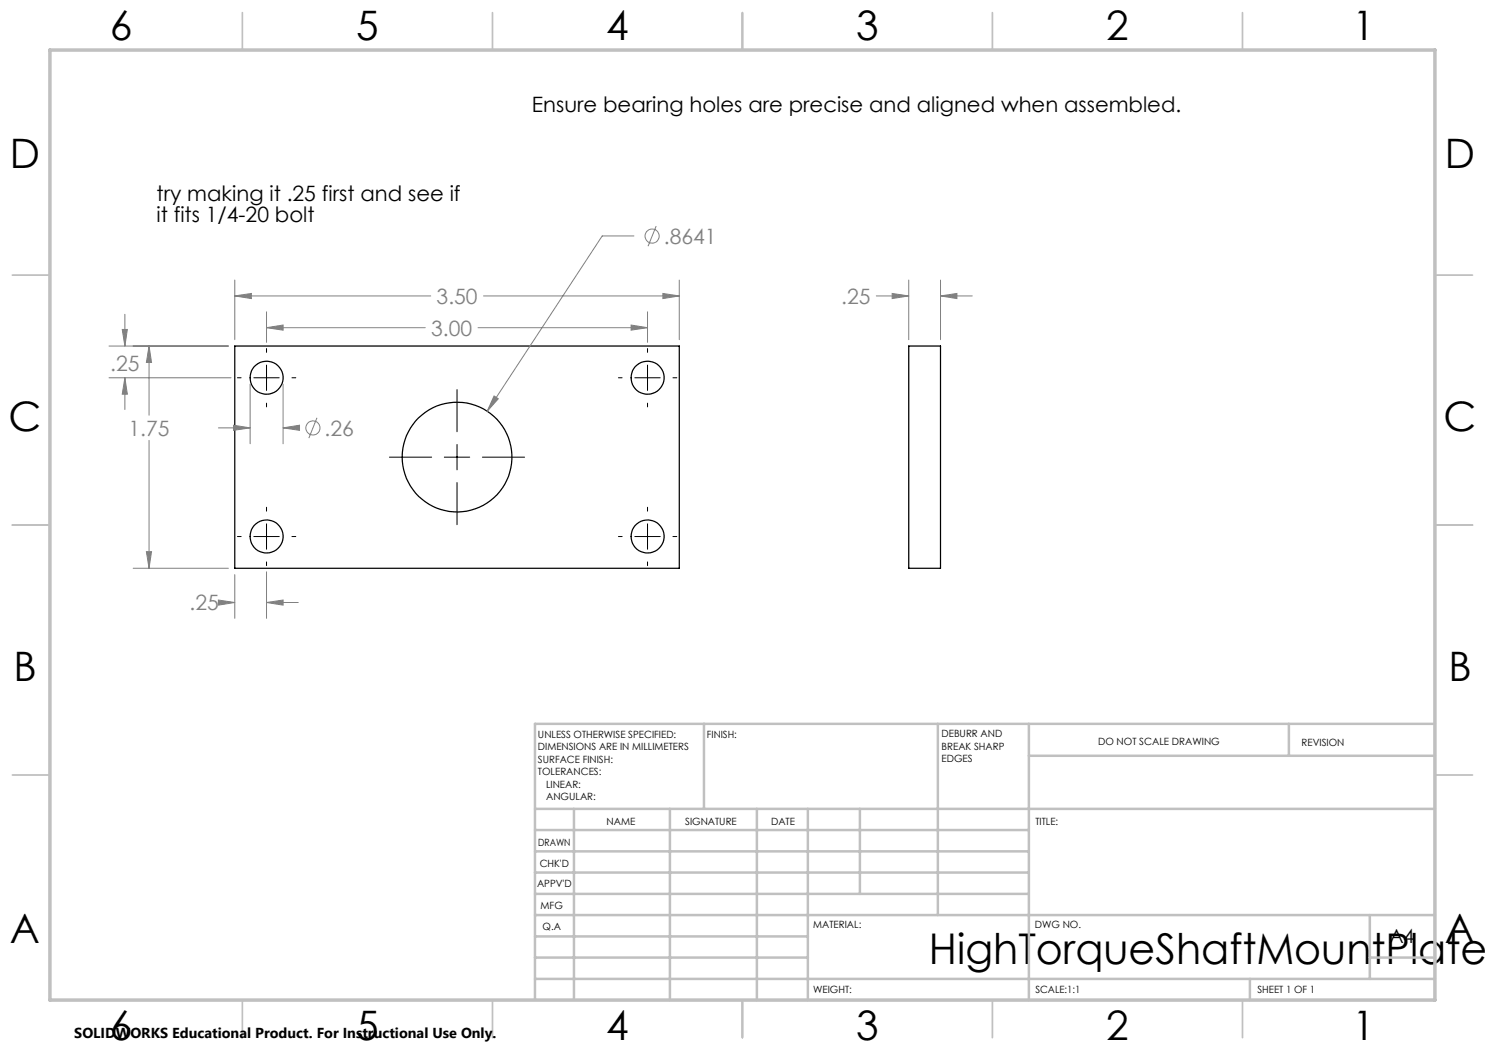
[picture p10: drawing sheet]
<svg xmlns="http://www.w3.org/2000/svg" width="297mm" height="210mm" viewBox="0 0 297 210" stroke-linecap="round" stroke-linejoin="round" font-family="sans-serif">
<g fill="none" stroke="#000" stroke-width=".25">
<path d="M47 69.2h88.9v44.5h-88.9zM181.8 69.2h6.3v44.5h-6.3z"/>
<circle cx="53.3" cy="75.5" r="3.3"/>
<circle cx="129.5" cy="75.5" r="3.3"/>
<circle cx="91.4" cy="91.4" r="11"/>
<circle cx="53.3" cy="107.3" r="3.3"/>
<circle cx="129.5" cy="107.3" r="3.3"/>
</g>
<g fill="none" stroke="#808080" stroke-width=".2">
<path d="M47 59.2l3.3-.5v1zM47 56v11.9M47 59.2h39.1M96.7 59.2h39.2M126.8 47.2h-6.4l-23 35.1M131.2 45.2l-1.6 4M132.6 58.7l3.3 .5-3.3 .5zM135.9 56v11.9M175.3 59.2h6.5M178.4 58.7l3.4 .5-3.4 .5zM181.8 56v11.9M188.1 59.2l3.3-.5v1z"/>
<path d="M188.1 59.2h6.4M188.1 56v11.9M21.8 69.2h23.9M21.8 75.6h24.4M24.4 65.9h1.1l-.5 3.3zM25 75.6l.5 3.2h-1.1zM25 62.9v6.3M25 75.6v6.3M29.8 69.2l.5 3.3h-1zM29.8 69.2v13.8M50 76.8v12M53.3 65.5l3.3-.5v1z"/>
<path d="M53.3 62.4v6.1M53.3 65.5h31.8M56.6 76.8v12M95.6 65.5h33.9M98.8 79.2l.9 .6-2.3 2.5zM126.2 65l3.3 .5-3.3 .5zM129.5 62.4v6.1M29.8 88.1v25.6M43.7 85.6h6.3M46.7 85l3.3 .6-3.3 .5zM56.6 85.6l3.3-.6v1.1zM56.6 85.6h2.3"/>
<path d="M63.4 83.6l-1.6 4M26.6 113.7h19.1M29.3 110.3h1l-.5 3.4zM47 114.9v8.8M53.3 114.4v9.3M43.7 120l3.3 .5-3.3 .5zM44.9 120.5h2.1M53.3 120.5l3.3-.5v1zM53.3 120.5h6.4"/>
<circle cx="130.4" cy="47.2" r="1.42"/>
<circle cx="62.6" cy="85.6" r="1.41"/>
</g>
<g fill="none" stroke="#000" stroke-width=".2">
<path d="M47.5 75.6h.7M50.8 75.6h5M53.3 69.7v.8M53.3 73v5.1M58.4 75.6h.8M91.4 77.9v8.5M123.7 75.6h.7M127 75.6h5M129.5 69.7v.8M129.5 73v5.1M134.6 75.6h.8M53.3 80.6v.8"/>
<path d="M77.9 91.4h8.4M88.9 91.4h5M91.4 88.9v5.1M91.4 96.5v8.4M96.5 91.4h8.4M129.5 80.6v.8M47.5 107.3h.7M50.8 107.3h5M53.3 101.5v.7M53.3 104.8v5M53.3 112.4v.7M58.4 107.3h.8"/>
<path d="M123.7 107.3h.7M127 107.3h5M129.5 101.5v.7M129.5 104.8v5M129.5 112.4v.7M134.6 107.3h.8"/>
</g>
<g fill="none" stroke="#c0c0c0" stroke-width=".35">
<path d="M48.5 2.5v7.5M98.5 2.5v7.5M148.5 2.5v7.5M198.5 2.5v7.5M248.5 2.5v7.5M2.5 55h7.5M287 55h7.5M2.5 105h7.5M287 105h7.5M2.5 155h7.5M287 155h7.5M48.5 200v7.5"/>
<path d="M98.5 200v7.5M148.5 200v7.5M198.5 200v7.5M248.5 200v7.5"/>
</g>
<g fill="none" stroke="#c0c0c0" stroke-width=".5">
<path d="M140.8 144.8v17M187.6 144.8v38.2M205.8 144.8v55.2M205.8 151.2h81.2M257.8 144.8v6.4M287 144.8h-180v55.2M107 161.8h180M107 178.8h98.8M107 174.5h98.8M107 170.3h98.8M107 166h98.8M114.8 161.8v38.2"/>
<path d="M134 161.8v38.2M151.4 161.8v38.2M161.6 161.8v38.2M172 161.8v17M107 195.8h180M107 191.5h54.6M107 187.3h54.6M107 183h180M250 195.8v4.2M274 191.5h13M274 183v12.8"/>
</g>
<path d="M10 10h277v190h-277z" fill="none" stroke="#c0c0c0" stroke-width=".7"/>
<path d="M47 59.2l3.3-.5v1zM132.6 58.7l3.3 .5-3.3 .5zM29.3 110.3h1l-.5 3.4zM29.8 69.2l.5 3.3h-1zM98.8 79.2l-1.4 3.1 2.3-2.5zM46.7 85l3.3 .6-3.3 .5zM56.6 85.6l3.3-.6v1.1zM53.3 65.5l3.3-.5v1zM126.2 65l3.3 .5-3.3 .5zM24.4 65.9h1.1l-.5 3.3zM25 75.6l.5 3.2h-1.1zM43.7 120l3.3 .5-3.3 .5zM53.3 120.5l3.3-.5v1zM188.1 59.2l3.3-.5v1zM178.4 58.7l3.4 .5-3.4 .5z" fill="#808080"/>
<text font-size="8.5" x="185.8" y="192.7">HighTorqueShaftMountPlate</text>
<g font-size="8.1">
<text x="22" y="8">6</text>
<text x="71.2" y="8">5</text>
<text x="121.2" y="8">4</text>
<text x="171.2" y="8">3</text>
<text x="221.2" y="8">2</text>
<text x="270.5" y="8">1</text>
<text x="2" y="33.6">D</text>
<text x="289" y="33.6">D</text>
<text x="1.7" y="86.1">C</text>
<text x="288.7" y="86.1">C</text>
<text x="2.7" y="136.1">B</text>
<text x="289.7" y="136.1">B</text>
<text x="2" y="188.6">A</text>
<text x="289" y="188.6">A</text>
<text x="22" y="208">6</text>
<text x="71.2" y="208">5</text>
<text x="121.2" y="208">4</text>
<text x="171.2" y="208">3</text>
<text x="221.2" y="208">2</text>
<text x="270.5" y="208">1</text>
</g>
<g font-size="4.2">
<text x="106.4" y="22.5">Ensure bearing holes are precise and aligned when assembled.</text>
<text x="31.3" y="40.1">try making it .25 first and see if</text>
<text x="31.3" y="44.3">it fits 1/4-20 bolt</text>
</g>
<g font-size="4.2" fill="#808080">
<text x="132.8" y="48.8">.8641</text>
<text x="87.3" y="60.8">3.50</text>
<text x="168.2" y="60.8">.25</text>
<text x="86.2" y="67.1">3.00</text>
<text x="22" y="74.2">.25</text>
<text x="25.7" y="87.1">1.75</text>
<text x="64.9" y="87.1">.26</text>
<text x="37.9" y="122.1">.25</text>
</g>
<text font-size="3.9" x="277.9" y="188.5">A4</text>
<text font-size="2.9" x="14.9" y="207.6">SOLIDWORKS Educational Product. For Instructional Use Only.</text>
<g font-size="2">
<text x="107.6" y="147.6">UNLESS OTHERWISE SPECIFIED:</text>
<text x="141.4" y="147.6">FINISH:</text>
<text x="188.3" y="147.5">DEBURR AND</text>
<text x="188.3" y="150">BREAK SHARP</text>
<text x="219.6" y="149">DO NOT SCALE DRAWING</text>
<text x="260.3" y="149.2">REVISION</text>
<text x="107.6" y="150.1">DIMENSIONS ARE IN MILLIMETERS</text>
<text x="107.6" y="152.6">SURFACE FINISH:</text>
<text x="107.6" y="155.1">TOLERANCES:</text>
<text x="188.3" y="152.5">EDGES</text>
<text x="109.2" y="157.6">LINEAR:</text>
<text x="109.2" y="160.1">ANGULAR:</text>
<text x="121.3" y="165">NAME</text>
<text x="137" y="164.9">SIGNATURE</text>
<text x="154.2" y="164.9">DATE</text>
<text x="207.1" y="164.9">TITLE:</text>
<text x="107.6" y="169.1">DRAWN</text>
<text x="107.9" y="173.3">CHK'D</text>
<text x="107.4" y="177.4">APPV'D</text>
<text x="108.1" y="181.8">MFG</text>
<text x="108.5" y="186">Q.A</text>
<text x="162.6" y="185.5">MATERIAL:</text>
<text x="207" y="185.5">DWG NO.</text>
<text x="162.6" y="198.5">WEIGHT:</text>
<text x="207.1" y="198.6">SCALE:1:1</text>
<text x="251.5" y="198.6">SHEET 1 OF 1</text>
</g>
</svg>
